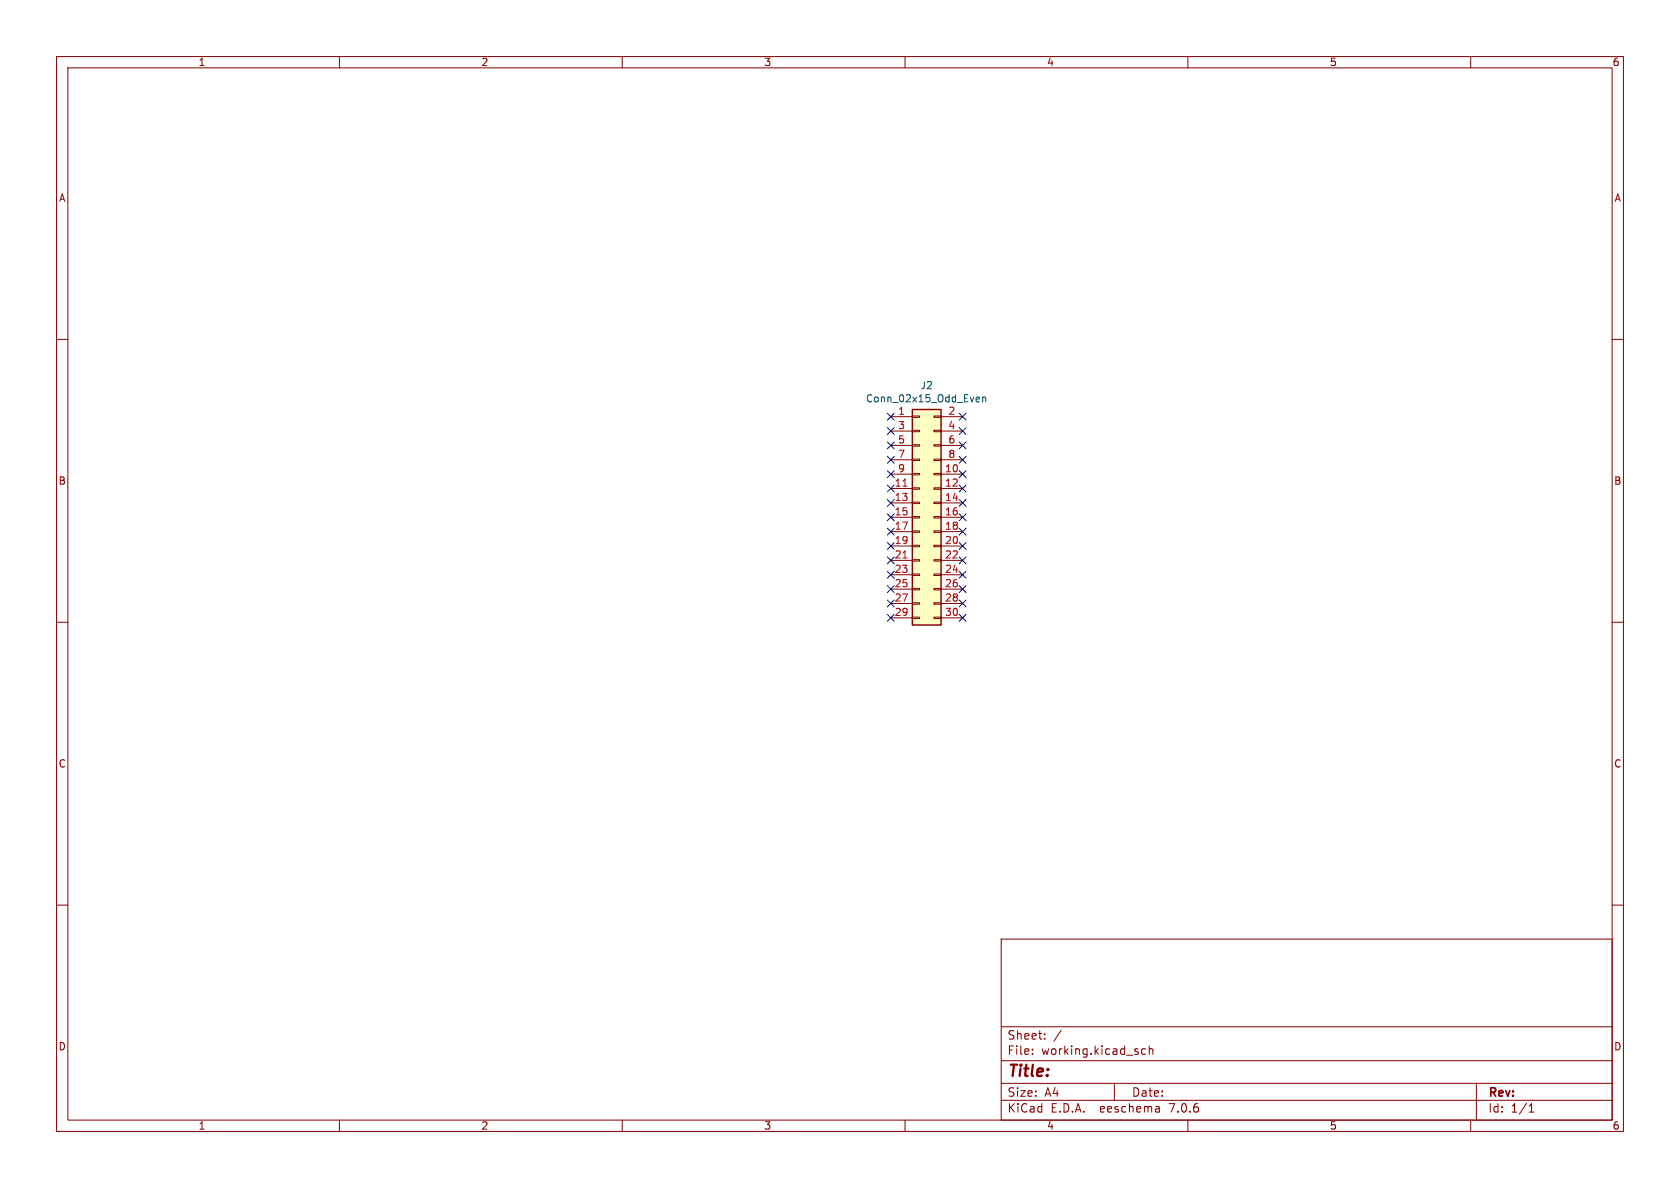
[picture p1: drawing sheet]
<svg xmlns="http://www.w3.org/2000/svg" width="297mm" height="210mm" viewBox="0 0 297 210" stroke-linecap="round" stroke-linejoin="round" font-family="sans-serif">
<g fill="none" stroke="#840000" stroke-width=".18">
<path d="M10 10h277v190h-277zM12 12h273v186h-273zM60 10v2M110 10v2M160 10v2M210 10v2M260 10v2M10 60h2M285 60h2M157.5 73.7h3.8M157.5 76.2h3.8M157.5 78.7h3.8"/>
<path d="M161.3 78.6h1.3v.3h-1.3zM161.3 76.1h1.3v.2h-1.3zM161.3 73.5h1.3v.3h-1.3zM165.1 78.6h1.3v.3h-1.3zM165.1 76.1h1.3v.2h-1.3zM165.1 73.5h1.3v.3h-1.3zM166.4 73.7h3.8M166.4 76.2h3.8M166.4 78.7h3.8M157.5 83.8h3.8M157.5 86.4h3.8M157.5 88.9h3.8"/>
<path d="M157.5 91.4h3.8M157.5 94h3.8M157.5 96.5h3.8M157.5 99.1h3.8M157.5 81.3h3.8M161.3 98.9h1.3v.3h-1.3zM161.3 96.4h1.3v.2h-1.3zM161.3 93.9h1.3v.2h-1.3zM161.3 91.3h1.3v.3h-1.3zM161.3 88.8h1.3v.2h-1.3zM161.3 86.2h1.3v.3h-1.3zM161.3 83.7h1.3v.2h-1.3z"/>
<path d="M161.3 81.2h1.3v.2h-1.3zM165.1 98.9h1.3v.3h-1.3zM165.1 96.4h1.3v.2h-1.3zM165.1 93.9h1.3v.2h-1.3zM165.1 91.3h1.3v.3h-1.3zM165.1 88.8h1.3v.2h-1.3zM165.1 86.2h1.3v.3h-1.3zM165.1 83.7h1.3v.2h-1.3zM165.1 81.2h1.3v.2h-1.3zM166.4 83.8h3.8M166.4 86.4h3.8M166.4 88.9h3.8"/>
<path d="M166.4 91.4h3.8M166.4 94h3.8M166.4 96.5h3.8M166.4 99.1h3.8M166.4 81.3h3.8M10 110h2M157.5 101.6h3.8M157.5 104.1h3.8M157.5 106.7h3.8M157.5 109.2h3.8M161.3 109.1h1.3v.2h-1.3zM161.3 106.6h1.3v.2h-1.3z"/>
<path d="M161.3 104h1.3v.3h-1.3zM161.3 101.5h1.3v.2h-1.3zM165.1 109.1h1.3v.2h-1.3zM165.1 106.6h1.3v.2h-1.3zM165.1 104h1.3v.3h-1.3zM165.1 101.5h1.3v.2h-1.3zM166.4 101.6h3.8M166.4 104.1h3.8M166.4 106.7h3.8M166.4 109.2h3.8M285 110h2M10 160h2"/>
<path d="M285 160h2M177 166h108v32h-108zM60 198v2M110 198v2M160 198v2M177 194.5h108M177 191.5h108M177 187.5h108M177 181.5h108M182.5 186.3v.1M182.5 185.5v.1M184.7 183.6v.1"/>
<path d="M184.7 182.8v.1M187.6 182.1l-1.3 2M197 191.5v3M202.5 185.5l-.4-.1-.3 .3v.4l.2 .2h.5M203.2 185.5l.2-.1 .3 .1 .1 .9M203.2 184.9v1.5M204.9 195.7l.1 .9M205 196.5l-.2 .1M205 196h-.2M210 198v2M260 198v2M261 191.5v6.5"/>
<path d="M270.3 196.6h.9M270.3 195.5l.4-.4v1.5"/>
</g>
<path d="M161.3 72.4h5.1v38.1h-5.1z" fill="#ffffc2" stroke="#ffffc2" stroke-width=".18"/>
<path d="M161.3 72.4h5.1v38.1h-5.1z" fill="none" stroke="#840000" stroke-width=".25"/>
<path d="M159.6 85.9h.8M159.6 98.6h.8" fill="none" stroke="#a90000" stroke-width=".18"/>
<path d="M172.7 70.2l.4 .1 .1 .2-.6 .1M173.1 71h-.4M173.7 70.3l.2-.1 .3 .1 .1 .7M173.7 70.2v.8" fill="none" stroke="#006464" stroke-width=".18"/>
<g fill="none" stroke="#000084" stroke-width=".18">
<path d="M156.9 78.1l1.2 1.2M156.9 75.6l1.2 1.2M156.9 73.1l1.2 1.2M158.1 75.6l-1.2 1.2M158.1 73.1l-1.2 1.2M158.1 78.1l-1.2 1.2M169.6 73.1l1.2 1.2M169.6 78.1l1.2 1.2M169.6 75.6l1.2 1.2M170.8 73.1l-1.2 1.2M170.8 78.1l-1.2 1.2M170.8 75.6l-1.2 1.2"/>
<path d="M156.9 83.2l1.2 1.2M156.9 85.8l1.2 1.2M156.9 88.3l1.2 1.2M156.9 80.7l1.2 1.2M156.9 93.4l1.2 1.2M156.9 90.8l1.2 1.2M156.9 95.9l1.2 1.2M156.9 98.5l1.2 1.2M158.1 90.8l-1.2 1.2M158.1 95.9l-1.2 1.2M158.1 88.3l-1.2 1.2M158.1 93.4l-1.2 1.2"/>
<path d="M158.1 98.5l-1.2 1.2M158.1 85.8l-1.2 1.2M158.1 80.7l-1.2 1.2M158.1 83.2l-1.2 1.2M169.6 83.2l1.2 1.2M169.6 80.7l1.2 1.2M169.6 95.9l1.2 1.2M169.6 85.8l1.2 1.2M169.6 98.5l1.2 1.2M169.6 90.8l1.2 1.2M169.6 88.3l1.2 1.2M169.6 93.4l1.2 1.2"/>
<path d="M170.8 83.2l-1.2 1.2M170.8 80.7l-1.2 1.2M170.8 95.9l-1.2 1.2M170.8 85.8l-1.2 1.2M170.8 98.5l-1.2 1.2M170.8 90.8l-1.2 1.2M170.8 88.3l-1.2 1.2M170.8 93.4l-1.2 1.2M156.9 103.5l1.2 1.2M156.9 108.6l1.2 1.2M156.9 106.1l1.2 1.2M156.9 101l1.2 1.2"/>
<path d="M158.1 108.6l-1.2 1.2M158.1 103.5l-1.2 1.2M158.1 101l-1.2 1.2M158.1 106.1l-1.2 1.2M169.6 106.1l1.2 1.2M169.6 108.6l1.2 1.2M169.6 101l1.2 1.2M169.6 103.5l1.2 1.2M170.8 108.6l-1.2 1.2M170.8 101l-1.2 1.2M170.8 106.1l-1.2 1.2M170.8 103.5l-1.2 1.2"/>
</g>
<text font-size="2.8" fill="#840000" x="178" y="190.9">Title:</text>
<g font-size="2.1" fill="#840000">
<text x="178" y="184">Sheet:</text>
<text x="178" y="186.7">File:</text>
<text x="184.1" y="186.7">working.kicad_sch</text>
<text x="178" y="196.9">KiCad</text>
<text x="178" y="194.1">Size:</text>
<text x="184.7" y="194.1">A4</text>
<text x="185.7" y="196.9">E.D.A.</text>
<text x="194.6" y="196.9">eeschema</text>
<text x="200" y="194.1">Date:</text>
<text x="207" y="196.9">7.0.6</text>
<text x="263" y="194.3">Rev:</text>
<text x="263" y="196.9">Id:</text>
<text x="267.1" y="196.9">1/1</text>
</g>
<g font-size="1.8" fill="#840000">
<text x="35" y="11.9">1</text>
<text x="85" y="11.9">2</text>
<text x="135" y="11.9">3</text>
<text x="185" y="11.9">4</text>
<text x="235" y="11.9">5</text>
<text x="285" y="11.9">6</text>
<text x="10.3" y="35.9">A</text>
<text x="285.3" y="35.9">A</text>
<text x="10.3" y="85.9">B</text>
<text x="285.3" y="85.9">B</text>
<text x="10.3" y="135.9">C</text>
<text x="285.3" y="135.9">C</text>
<text x="10.3" y="185.9">D</text>
<text x="285.3" y="185.9">D</text>
<text x="35" y="199.9">1</text>
<text x="85" y="199.9">2</text>
<text x="135" y="199.9">3</text>
<text x="185" y="199.9">4</text>
<text x="235" y="199.9">5</text>
<text x="285" y="199.9">6</text>
</g>
<g font-size="1.8" fill="#006464">
<text x="153" y="71.3">Conn_02x15_Odd_Even</text>
<text x="162.6" y="69">J2</text>
</g>
<g font-size="1.8" fill="#a90000">
<text x="158.7" y="73.4">1</text>
<text x="158.7" y="75.9">3</text>
<text x="167.6" y="73.4">2</text>
<text x="167.6" y="75.9">4</text>
<text x="158.7" y="78.5">5</text>
<text x="158.7" y="81">7</text>
<text x="158.7" y="83.6">9</text>
<text x="167" y="83.6">10</text>
<text x="167.6" y="78.5">6</text>
<text x="167.6" y="81">8</text>
<text x="158.1" y="86.1">11</text>
<text x="158.1" y="88.6">13</text>
<text x="167" y="86.1">12</text>
<text x="167" y="88.6">14</text>
<text x="158.1" y="91.2">15</text>
<text x="158.1" y="93.7">17</text>
<text x="167" y="91.2">16</text>
<text x="167" y="93.7">18</text>
<text x="158.1" y="96.3">19</text>
<text x="158.1" y="98.8">21</text>
<text x="158.1" y="101.3">23</text>
<text x="167" y="96.3">20</text>
<text x="167" y="98.8">22</text>
<text x="167" y="101.3">24</text>
<text x="158.1" y="103.9">25</text>
<text x="158.1" y="106.4">27</text>
<text x="167" y="103.9">26</text>
<text x="167" y="106.4">28</text>
<text x="158.1" y="109">29</text>
<text x="167" y="109">30</text>
</g>
</svg>
